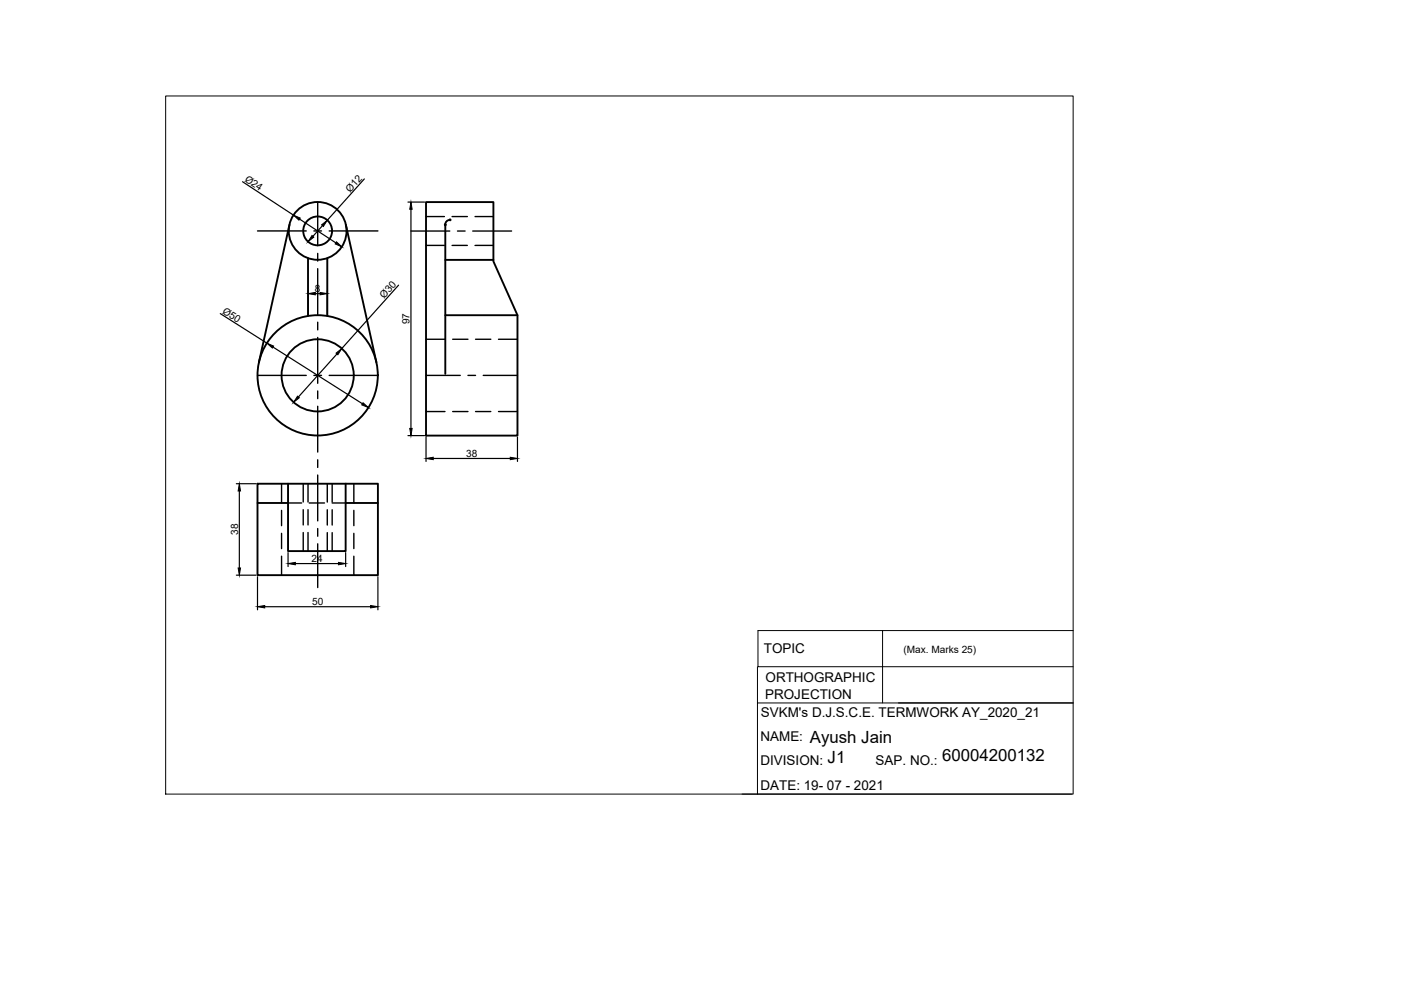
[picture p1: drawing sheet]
<svg xmlns="http://www.w3.org/2000/svg" width="297mm" height="210mm" viewBox="0 0 297 210" stroke-linecap="round" stroke-linejoin="round" font-family="sans-serif">
<!-- layer: Centtre -->
<g fill="none" stroke="#000" stroke-width=".3">
<path d="M54.6 49h10.3M66.6 49h1.6M67.4 42.8v9.3M67.4 53.7v1.7M67.4 57v9.7M69.8 49h10.3M87.1 49h8.3M97 49h1.6M100.2 49h8.3M54.6 79.6h10.3M66.6 79.6h1.6M67.4 68.3v1.6"/>
<path d="M67.4 71.6v9.7M69.8 79.6h10.3M90.3 79.6h7.3M99.2 79.6h1.6M102.5 79.6h7.2M67.4 82.9v1.6M67.4 86.1v9.7M67.4 97.5v1.6M67.4 100.7v9.7M67.4 112.1v1.6M67.4 115.3v9.3"/>
</g>
<!-- layer: Object -->
<g fill="none" stroke="#000" stroke-width=".4">
<path d="M61.4 47.7l-6.5 29.1M65.3 54.7v12.3M69.4 54.7v12.3M73.3 47.7l6.5 29.1M90.3 42.8h14.3v12.6l5.1 11.4v25.6h-19.4zM94.4 55.1h10.2M95.4 46.6a1.03 1.03 0 0 0-1 1v31.7M94.4 66.8h15.3M54.6 102.6h25.5v19.3h-25.5zM54.6 106.6h6.5M61.1 102.6v14.2h12.2v-14.2M73.3 106.6h6.8"/>
<circle cx="67.3" cy="49" r="6.1"/>
<circle cx="67.3" cy="49" r="3.1"/>
<circle cx="67.3" cy="79.6" r="12.8"/>
<circle cx="67.3" cy="79.6" r="7.7"/>
</g>
<!-- layer: Hidden -->
<g fill="none" stroke="#000" stroke-width=".3">
<path d="M90.3 45.9h3.9M90.3 52h3.9M95.8 45.9h3.3M95.8 52h3.3M100.7 45.9h3.9M100.7 52h3.9M90.3 71.9h4M96 71.9h3.2M100.8 71.9h3.3M105.7 71.9h4M90.3 87.3h4M96 87.3h3.2"/>
<path d="M100.8 87.3h3.3M105.7 87.3h4M59.7 102.6v4M59.7 108.2v3.2M59.7 113.1v3.2M59.7 117.9v4M61.1 106.6h2.9M64.3 102.6v3.8M64.3 108.1v3.2M64.3 112.9v3.9M65.3 102.6v3.8M65.3 108.1v3.2"/>
<path d="M65.3 112.9v3.9M65.6 106.6h3.2M69.4 102.6v3.9M69.4 108.1v3.2M69.4 112.9v3.9M70.4 102.6v3.9M70.4 108.1v3.2M70.4 112.9v3.9M70.4 106.6h2.9M75 102.6v4M75 108.2v3.2M75 113.1v3.2"/>
<path d="M75 117.9v4"/>
</g>
<!-- layer: Dimension -->
<g fill="none" stroke="#000" stroke-width=".25">
<path d="M51.4 38.5l10.8 7.1M77.2 37.9l-7.8 8.8M63.5 46.4l7.7 5.1M68.4 47.8l-2.1 2.3M86.5 42.8h3.5M87.1 44.4v46.4M46.7 66.5l9.9 6.3M57.9 73.6l18.9 12M65.3 61.6v5.1M66.9 62.3h1M69.4 61.6v5.1M71.4 75l-8.1 9.2"/>
<path d="M84.5 60.5l-12 13.4M86.5 92.4h3.5M90.3 92.7v5.1M91.8 97.2h16.4M109.7 92.7v5.1M50.1 102.6h4.2M50.7 104.1v16.3M61.1 117.2v2.9M62.6 119.5h9.2M73.3 117.2v2.9M50.1 121.9h4.2M54.6 122.3v7"/>
<path d="M56.1 128.6h22.5M80.1 122.3v7"/>
</g>
<g fill="#000" stroke="#000" stroke-width=".21">
<path d="M62.2 45.6l1.5 .6-.3 .5zM66.2 49.9l.3 .4-1.2 1zM68.2 47.7l1.2-1-.8 1.3zM71.3 51.3l1.2 1-1.4-.6zM87.1 42.8l.3 1.6h-.5zM56.6 72.8l1.4 .6-.3 .4zM65.3 62.3l1.6-.3v.5zM67.9 62l1.5 .3-1.5 .2zM71.3 74.9l1.2-1-.9 1.3zM63.1 84l.4 .3-1.3 1zM77 85.4l1.1 1-1.4-.6zM86.9 90.8h.5l-.3 1.6z"/>
<path d="M90.3 97.2l1.5-.2v.5zM108.2 97l1.5 .2-1.5 .3zM50.7 102.6l.3 1.5h-.5zM61.1 119.5l1.5-.3v.5zM71.8 119.2l1.5 .3-1.5 .2zM50.5 120.4h.5l-.3 1.5zM54.6 128.6l1.5-.2v.5zM78.6 128.4l1.5 .2-1.5 .3z"/>
</g>
<!-- layer: TEMPLATE -->
<path d="M35.1 20.3h192.4v148.1h-192.4zM187.1 133.7v15.3M227.5 133.7h-66.8v7.7h66.8M160.6 141.4v7.6M190.5 149h37h-66.9v19.4M157.3 168.4h69.9" fill="none" stroke="#000" stroke-width=".21"/>
<!-- layer: Object -->
<g fill="#000" stroke="#000" stroke-width=".21">
<circle cx="94.4" cy="47.7" r=".19"/>
<circle cx="95.4" cy="46.6" r=".19"/>
</g>
<g font-size="3.6">
<text x="171.7" y="157.6">Ayush Jain</text>
<text x="175.5" y="161.8">J1</text>
<text x="199.7" y="161.3">60004200132</text>
</g>
<g font-size="2.9">
<text x="162" y="138.4">TOPIC</text>
<text x="162.2" y="148.2">PROJECTION</text>
<text x="162.3" y="144.7">ORTHOGRAPHIC</text>
<text x="161.3" y="152">SVKM's D.J.S.C.E. TERMWORK AY_2020_21</text>
<text x="161.2" y="157.1">NAME:</text>
<text x="161.2" y="162.3">DIVISION:</text>
<text x="161.2" y="167.4">DATE: 19- 07 - 2021</text>
<text x="185.6" y="162.3">SAP. NO.:</text>
</g>
<g font-size="2.1">
<text x="51.7" y="38.4" transform="rotate(33 51.7 38.4)">Ø24</text>
<text x="74.2" y="40.9" transform="rotate(-48 74.2 40.9)">Ø12</text>
<text x="66.8" y="62">8</text>
<text x="81.5" y="63.4" transform="rotate(-48 81.5 63.4)">Ø30</text>
<text x="47" y="66.3" transform="rotate(32 47 66.3)">Ø50</text>
<text x="86.9" y="68.8" transform="rotate(-90 86.9 68.8)">97</text>
<text x="98.8" y="96.9">38</text>
<text x="50.5" y="113.4" transform="rotate(-90 50.5 113.4)">38</text>
<text x="66" y="119.2">24</text>
<text x="66.2" y="128.4">50</text>
<text x="191.5" y="138.5">(Max. Marks 25)</text>
</g>
</svg>
